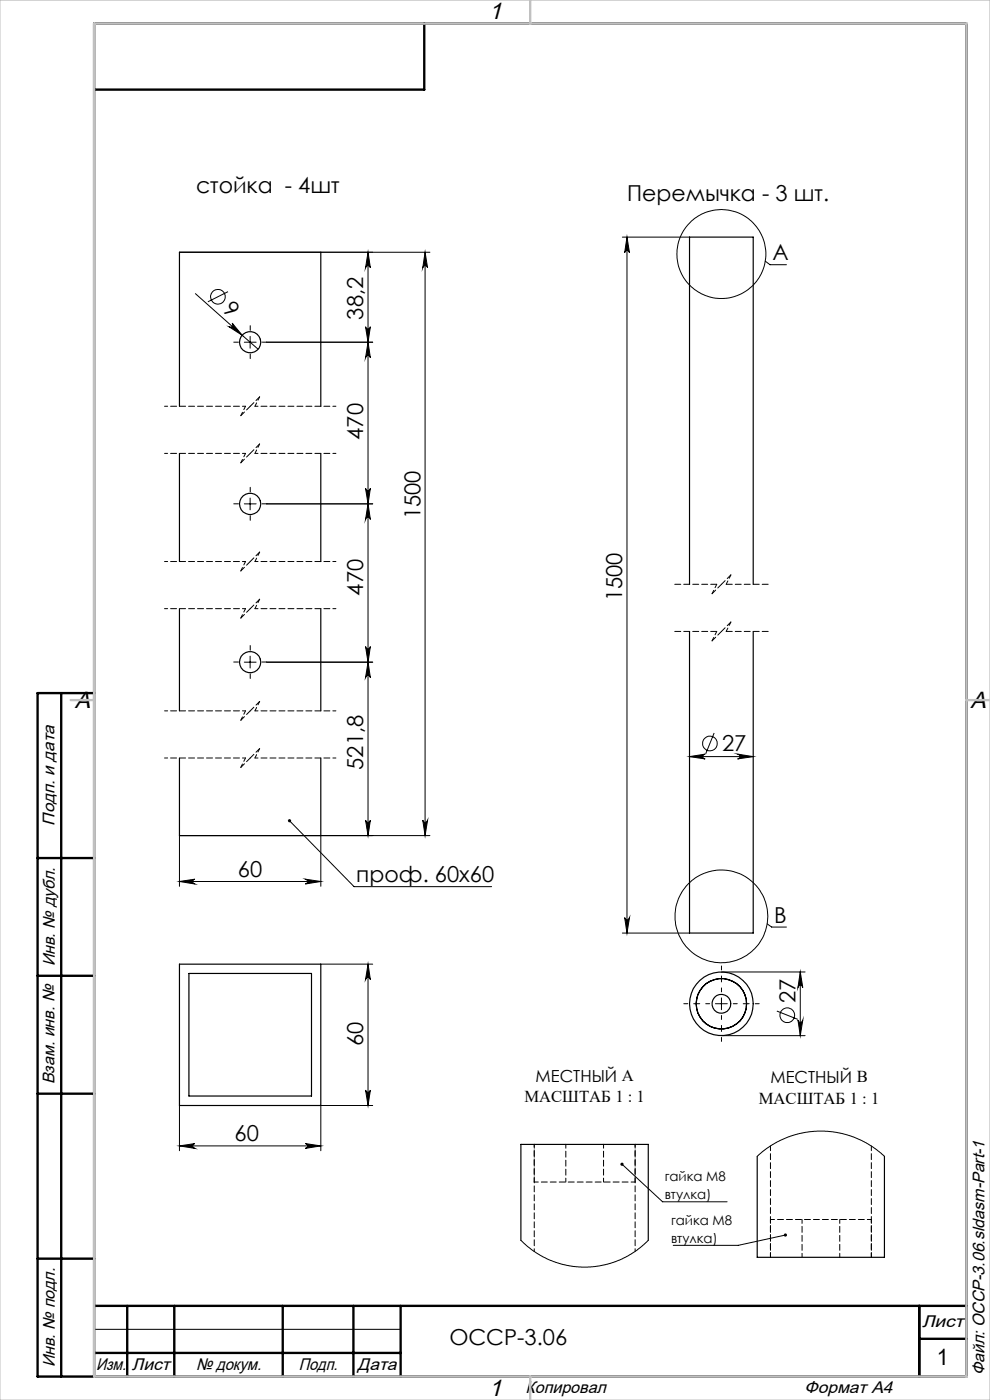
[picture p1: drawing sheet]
<svg xmlns="http://www.w3.org/2000/svg" width="210mm" height="297mm" viewBox="0 0 210 297" stroke-linecap="round" stroke-linejoin="round" font-family="sans-serif">
<g fill="none" stroke="#000" stroke-width=".21">
<path d="M38.1 53.5h53.1M78.1 53.5l.5 3.3a.51 .51 0 0 0-.5-.4 .51 .51 0 0 0-.6 .4zM78.1 53.5v123.8M90.2 53.5l.5 3.3a.51 .51 0 0 0-.5-.4 .51 .51 0 0 0-.5 .4zM90.2 53.5v123.8M132 50.3h14.3M133 50.3l.5 3.3a.51 .51 0 0 0-.5-.5 .51 .51 0 0 0-.5 .5zM133 50.3v147.6M162.3 55.4l1 .8h3.5M41.5 62.3l13.3 11.8M48.4 61.9l-4.3 2.1M49.2 68.5l2.2 2.6-2.8-1.8a.52 .52 0 0 0 .7-.1 .52 .52 0 0 0-.1-.7z"/>
<path d="M51.8 72.6h2.5M53.1 71.4v2.5M56.6 72.6h22.5M77.5 69.3a.51 .51 0 0 0 .6 .5 .51 .51 0 0 0 .5-.5l-.5 3.3zM78.1 72.6l.5 3.3a.51 .51 0 0 0-.5-.5 .51 .51 0 0 0-.6 .5zM51.8 106.9h2.5M53.1 105.7v2.5M56.6 106.9h22.5M77.5 103.6a.51 .51 0 0 0 .6 .5 .51 .51 0 0 0 .5-.5l-.5 3.3zM78.1 106.9l.5 3.3a.51 .51 0 0 0-.5-.5 .51 .51 0 0 0-.6 .5zM53.1 139.2v2.5M77.5 137.2a.51 .51 0 0 0 .6 .5 .51 .51 0 0 0 .5-.5l-.5 3.3z"/>
<path d="M51.8 140.5h2.5M56.6 140.5h22.5M78.1 140.5l.5 3.3a.51 .51 0 0 0-.5-.5 .51 .51 0 0 0-.6 .5zM151.5 155.5l-1.8 4.4M156.5 160l3.3 .5-3.3 .5a.51 .51 0 0 0 .5-.5 .51 .51 0 0 0-.5-.5zM61.4 174.1l13.7 14h29.2M68.1 177.3v10.7M77.5 174a.51 .51 0 0 0 .6 .5 .51 .51 0 0 0 .5-.5l-.5 3.3zM89.7 174a.51 .51 0 0 0 .5 .5 .51 .51 0 0 0 .5-.5l-.5 3.3zM91.2 177.3h-53.1v10.7M146.3 160.5l3.3-.5a.51 .51 0 0 0-.5 .5 .51 .51 0 0 0 .5 .5zM146.3 160.5h13.5"/>
<path d="M38.1 187h30M38.1 187l3.2-.5a.51 .51 0 0 0-.4 .5 .51 .51 0 0 0 .4 .5zM64.8 186.5l3.3 .5-3.3 .5a.51 .51 0 0 0 .4-.5 .51 .51 0 0 0-.4-.5zM132 197.9h14.3M132.5 194.7a.51 .51 0 0 0 .5 .4 .51 .51 0 0 0 .5-.4l-.5 3.2zM162.7 196l1 .7h3.1M68.1 204.5h11M78.1 204.5l.5 3.3a.51 .51 0 0 0-.5-.4 .51 .51 0 0 0-.6 .4zM78.1 204.5v30M151.8 212.9h2.5M153 211.7v2.5M153 206.2h17.8"/>
<path d="M153 219.7h17.8M164.8 214.5l4.4 1.7M169.3 216.4a.51 .51 0 0 0 .5 .5 .51 .51 0 0 0 .5-.5l-.5 3.3zM169.8 206.2l.5 3.3a.51 .51 0 0 0-.5-.5 .51 .51 0 0 0-.5 .5zM169.8 206.2v13.5M38.1 234.5v9.6M77.5 231.2a.51 .51 0 0 0 .6 .5 .51 .51 0 0 0 .5-.5l-.5 3.3zM79.1 234.5h-11v9.6M38.1 243.1l3.2-.5a.51 .51 0 0 0-.4 .5 .51 .51 0 0 0 .4 .5zM38.1 243.1h30M64.8 242.6l3.3 .5-3.3 .5a.51 .51 0 0 0 .4-.5 .51 .51 0 0 0-.4-.5zM131.9 247l8.6 7.9h13.7"/>
<path d="M160.6 245.3l2.9-2.2 3.4-1.8 3.1-.9 3.3-.4 4 .2 3.6 1 1.8 .7 2 1.2 2.9 2.2M110.5 263.1l2.5 2.2 2.1 1.3 1.5 .7 3.5 1.1 3.2 .4 3.8-.2 2.1-.5 2.1-.7 1.9-1 1.9-1.1 2.4-2.2M166.6 262l-10 2.2h-13.8M20 282h65"/>
<circle cx="153" cy="53.9" r="9.4"/>
<circle cx="46.2" cy="63" r="1.55"/>
<circle cx="150.6" cy="157.7" r="1.56"/>
<circle cx="153" cy="194.4" r="9.8"/>
<circle cx="167" cy="215.4" r="1.55"/>
</g>
<path d="M50.6 72.6h-1M53.1 70.1v-1M53.1 75.1v1M55.6 72.6h1M50.6 106.9h-1M53.1 104.4v-1M53.1 109.4v1M55.6 106.9h1M53.1 137.9v-1M50.6 140.4h-1M53.1 142.9v1M55.6 140.4h1" fill="none" stroke="#000" stroke-width=".21" stroke-dasharray="15.2 1.3 1.3 1.3"/>
<path d="M150.5 212.9h-5.5M153 210.4v-5.5M153 215.4v5.5M155.5 212.9h5.5" fill="none" stroke="#000" stroke-width=".21" stroke-dasharray="15.2 1.3 1.3 1.3" stroke-dashoffset="14.4"/>
<path d="M52.1 96.2h-17.2M52.1 86.2h-17.2M71.3 96.2h-17.2M71.3 86.2h-17.2M52.1 119.1h-17.2M71.3 119.1h-17.2M52.1 129.1h-17.2M71.3 129.1h-17.2M52.1 150.8h-17.2M71.3 150.8h-17.2M52.1 160.8h-17.2M71.3 160.8h-17.2" fill="none" stroke="#000" stroke-width=".21" stroke-dasharray="1.3 .6" stroke-dashoffset=".6"/>
<g fill="none" stroke="#000" stroke-width=".21" stroke-dasharray="1.3 .6" stroke-dashoffset=".5">
<path d="M51.1 98.2l1-2M51.1 88.2l1-2M54.1 96.2l1-2M54.1 86.2l1-2M54.1 119.1l1-2M51.1 131.1l1-2M51.1 121.1l1-2M54.1 129.1l1-2M151 136l1-2M151 126l1-2M154 134l1-2M154 124l1-2"/>
<path d="M51.1 152.8l1-2M54.1 150.8l1-2M51.1 162.8l1-2M54.1 160.8l1-2"/>
</g>
<g fill="none" stroke="#000" stroke-width=".21" stroke-dasharray="1.3 .6" stroke-dashoffset=".2">
<path d="M53.1 96.2l-2 2M53.1 86.2l-2 2M55.1 94.2l-2 2M55.1 84.2l-2 2M53.1 119.1l-2 2M55.1 117.1l-2 2M53.1 129.1l-2 2M55.1 127.1l-2 2M153 134l-2 2M153 124l-2 2M155 132l-2 2M155 122l-2 2"/>
<path d="M53.1 150.8l-2 2M55.1 158.8l-2 2M55.1 148.8l-2 2M53.1 160.8l-2 2"/>
</g>
<path d="M152 134h-8.9M152 124h-8.9M163 134h-9M163 124h-9" fill="none" stroke="#000" stroke-width=".21" stroke-dasharray="1.3 .6"/>
<g fill="none" stroke="#000" stroke-width=".25">
<path d="M38.1 86.2v-32.7h30v32.7M38.1 96.2v22.9M68.1 96.2v22.9M38.1 129.1v21.7M68.1 129.1v21.7M146.3 124v-73.7h13.5v73.7M146.3 134v63.9h13.5v-63.9M20 147v145M38.1 160.8v16.5h30v-16.5M38.1 204.5h30v30h-30zM40.1 206.5h26v26h-26zM160.6 245.3v21.4h27v-21.4"/>
<path d="M110.5 263.1v-20.3h27v20.3"/>
<circle cx="53.1" cy="72.6" r="2.25"/>
<circle cx="53.1" cy="106.9" r="2.26"/>
<circle cx="53" cy="140.5" r="2.25"/>
<circle cx="153" cy="213" r="2.01"/>
<circle cx="153" cy="213" r="6.8"/>
<circle cx="153" cy="212.9" r="5.3"/>
</g>
<g fill="none" stroke="#000" stroke-width=".5">
<path d="M90 5v14h-70M13 147v145M20 147h-12v145h197v-287h-185v287M8 182h12M8 207h12M8 232h12M8 267h12M20 277h185M27 277v15M37 277v15M60 277v15M75 277v15"/>
<path d="M85 277v15M195 277v15M20 287h65M195 284h10"/>
</g>
<path d="M0 0h210v297h-210z" fill="none" stroke="#c0c0c0" stroke-width=".21"/>
<path d="M20 5h185v287h-185zM112.5 0v5M15 148.5h5M205 148.5h5M112.5 292v5" fill="none" stroke="#c0c0c0" stroke-width=".5"/>
<g fill="#000">
<path d="M49.2 68.5l2.2 2.6-2.8-1.8a.52 .52 0 0 0 .7-.1 .52 .52 0 0 0-.1-.7zM61.2 173.9a.35 .35 0 0 1 .6 0 .35 .35 0 0 1-.3 .5 .35 .35 0 0 1-.4-.4l.3 .1z"/>
<path d="M78.1 72.6l.5 3.3a.51 .51 0 0 0-.5-.5 .51 .51 0 0 0-.6 .5zM77.5 103.6a.51 .51 0 0 0 .6 .5 .51 .51 0 0 0 .5-.5l-.5 3.3zM78.1 140.5l.5 3.3a.51 .51 0 0 0-.5-.5 .51 .51 0 0 0-.6 .5zM77.5 174a.51 .51 0 0 0 .6 .5 .51 .51 0 0 0 .5-.5l-.5 3.3zM90.2 53.5l.5 3.3a.51 .51 0 0 0-.5-.4 .51 .51 0 0 0-.5 .4zM89.7 174a.51 .51 0 0 0 .5 .5 .51 .51 0 0 0 .5-.5l-.5 3.3zM133 50.3l.5 3.3a.51 .51 0 0 0-.5-.5 .51 .51 0 0 0-.5 .5zM132.5 194.7a.51 .51 0 0 0 .5 .4 .51 .51 0 0 0 .5-.4l-.5 3.2zM169.8 206.2l.5 3.3a.51 .51 0 0 0-.5-.5 .51 .51 0 0 0-.5 .5zM169.3 216.4a.51 .51 0 0 0 .5 .5 .51 .51 0 0 0 .5-.5l-.5 3.3z"/>
<path d="M77.5 137.2a.51 .51 0 0 0 .6 .5 .51 .51 0 0 0 .5-.5l-.5 3.3zM78.1 106.9l.5 3.3a.51 .51 0 0 0-.5-.5 .51 .51 0 0 0-.6 .5zM77.5 69.3a.51 .51 0 0 0 .6 .5 .51 .51 0 0 0 .5-.5l-.5 3.3zM78.1 53.5l.5 3.3a.51 .51 0 0 0-.5-.4 .51 .51 0 0 0-.6 .4zM77.5 231.2a.51 .51 0 0 0 .6 .5 .51 .51 0 0 0 .5-.5l-.5 3.3zM78.1 204.5l.5 3.3a.51 .51 0 0 0-.5-.4 .51 .51 0 0 0-.6 .4z"/>
<path d="M146.3 160.5l3.3-.5a.51 .51 0 0 0-.5 .5 .51 .51 0 0 0 .5 .5zM156.5 160l3.3 .5-3.3 .5a.51 .51 0 0 0 .5-.5 .51 .51 0 0 0-.5-.5zM38.1 243.1l3.2-.5a.51 .51 0 0 0-.4 .5 .51 .51 0 0 0 .4 .5zM64.8 242.6l3.3 .5-3.3 .5a.51 .51 0 0 0 .4-.5 .51 .51 0 0 0-.4-.5z"/>
<path d="M64.8 186.5l3.3 .5-3.3 .5a.51 .51 0 0 0 .4-.5 .51 .51 0 0 0-.4-.5zM38.1 187l3.2-.5a.51 .51 0 0 0-.4 .5 .51 .51 0 0 0 .4 .5z"/>
<path d="M131.7 246.8a.34 .34 0 0 0 .2 .5 .34 .34 0 0 0 .4-.4 .34 .34 0 0 0-.5-.2l.1 .3zM166.3 261.8a.34 .34 0 0 0 .2 .5 .34 .34 0 0 0 .4-.4l-.3 .1 .3-.1a.31 .31 0 0 0-.3-.3 .31 .31 0 0 0-.3 .2z"/>
</g>
<path d="M113.3 250.8h21.4M113.3 242.8v8M120 242.8v8M128 250.8v-8M134.7 250.8v-8M163.4 258.7v8M170.1 258.7v8M184.8 258.7h-21.4M178.1 266.7v-8M184.8 266.7v-8" fill="none" stroke="#000" stroke-width=".21" stroke-dasharray="1.3 .6" stroke-dashoffset=".4"/>
<path d="M113.3 242.8v22.7M134.7 265.5v-22.7" fill="none" stroke="#000" stroke-width=".21" stroke-dasharray="1.3 .6" stroke-dashoffset=".7"/>
<path d="M163.4 243.1v23.6M184.8 266.7v-23.6" fill="none" stroke="#000" stroke-width=".21" stroke-dasharray="1.3 .6" stroke-dashoffset=".3"/>
<g font-size="5">
<text x="103.7" y="4.1">1</text>
<text x="15.9" y="150.1">A</text>
<text x="205.9" y="150.1">A</text>
<text x="103.7" y="296.1">1</text>
</g>
<text font-size="4.8" x="198.8" y="289.6">1</text>
<g font-size="4.7">
<text x="41.6" y="40.9">стойка - 4шт</text>
<text x="133" y="42.6">Перемычка - 3 шт.</text>
<text x="163.8" y="55.2">A</text>
<text x="47" y="65.9" transform="rotate(42 47 65.9)">9</text>
<text x="77.1" y="67.8" transform="rotate(-90 77.1 67.8)">38,2</text>
<text x="77.1" y="93.3" transform="rotate(-90 77.1 93.3)">470</text>
<text x="89.2" y="110.1" transform="rotate(-90 89.2 110.1)">1500</text>
<text x="77.1" y="126.3" transform="rotate(-90 77.1 126.3)">470</text>
<text x="132" y="127.5" transform="rotate(-90 132 127.5)">1500</text>
<text x="153.2" y="159.4">27</text>
<text x="77.1" y="163.3" transform="rotate(-90 77.1 163.3)">521,8</text>
<text x="50.5" y="186">60</text>
<text x="75.6" y="187">проф. 60х60</text>
<text x="164.2" y="195.7">B</text>
<text x="168.7" y="212.8" transform="rotate(-90 168.7 212.8)">27</text>
<text x="77.1" y="221.8" transform="rotate(-90 77.1 221.8)">60</text>
<text x="49.8" y="242.1">60</text>
<text x="95.3" y="285.3">ОССР-3.06</text>
</g>
<g font-size="3.6">
<text x="11.6" y="175.1" transform="rotate(-90 11.6 175.1)">Подп. и дата</text>
<text x="11.6" y="205" transform="rotate(-90 11.6 205)">Инв. № дубл.</text>
<text x="11.6" y="230" transform="rotate(-90 11.6 230)">Взам. инв. №</text>
<text x="195.6" y="281.6">Лист</text>
<text x="11.6" y="290" transform="rotate(-90 11.6 290)">Инв. № подл.</text>
<text x="20.4" y="290.6">Изм.</text>
<text x="28" y="290.6">Лист</text>
<text x="41.6" y="290.6">№ докум.</text>
<text x="63.4" y="290.6">Подп.</text>
<text x="75.9" y="290.6">Дата</text>
<text x="208.8" y="291.8" transform="rotate(-90 208.8 291.8)">Файл: ОССР-3.06.sldasm-Part-1</text>
<text x="111.5" y="295.6">Копировал</text>
<text x="170.7" y="295.6">Формат А4</text>
</g>
<g font-size="3.5">
<text x="111.2" y="233.9">МАСШТАБ 1 : 1</text>
<text x="113.6" y="229.4">МЕСТНЫЙ A</text>
<text x="163.4" y="229.7">МЕСТНЫЙ B</text>
<text x="161" y="234.2">МАСШТАБ 1 : 1</text>
</g>
<g font-size="2.8">
<text x="141" y="250.6">гайка М8</text>
<text x="141" y="254.4">втулка)</text>
<text x="142.4" y="259.8">гайка М8</text>
<text x="142.4" y="263.6">втулка)</text>
</g>
</svg>
